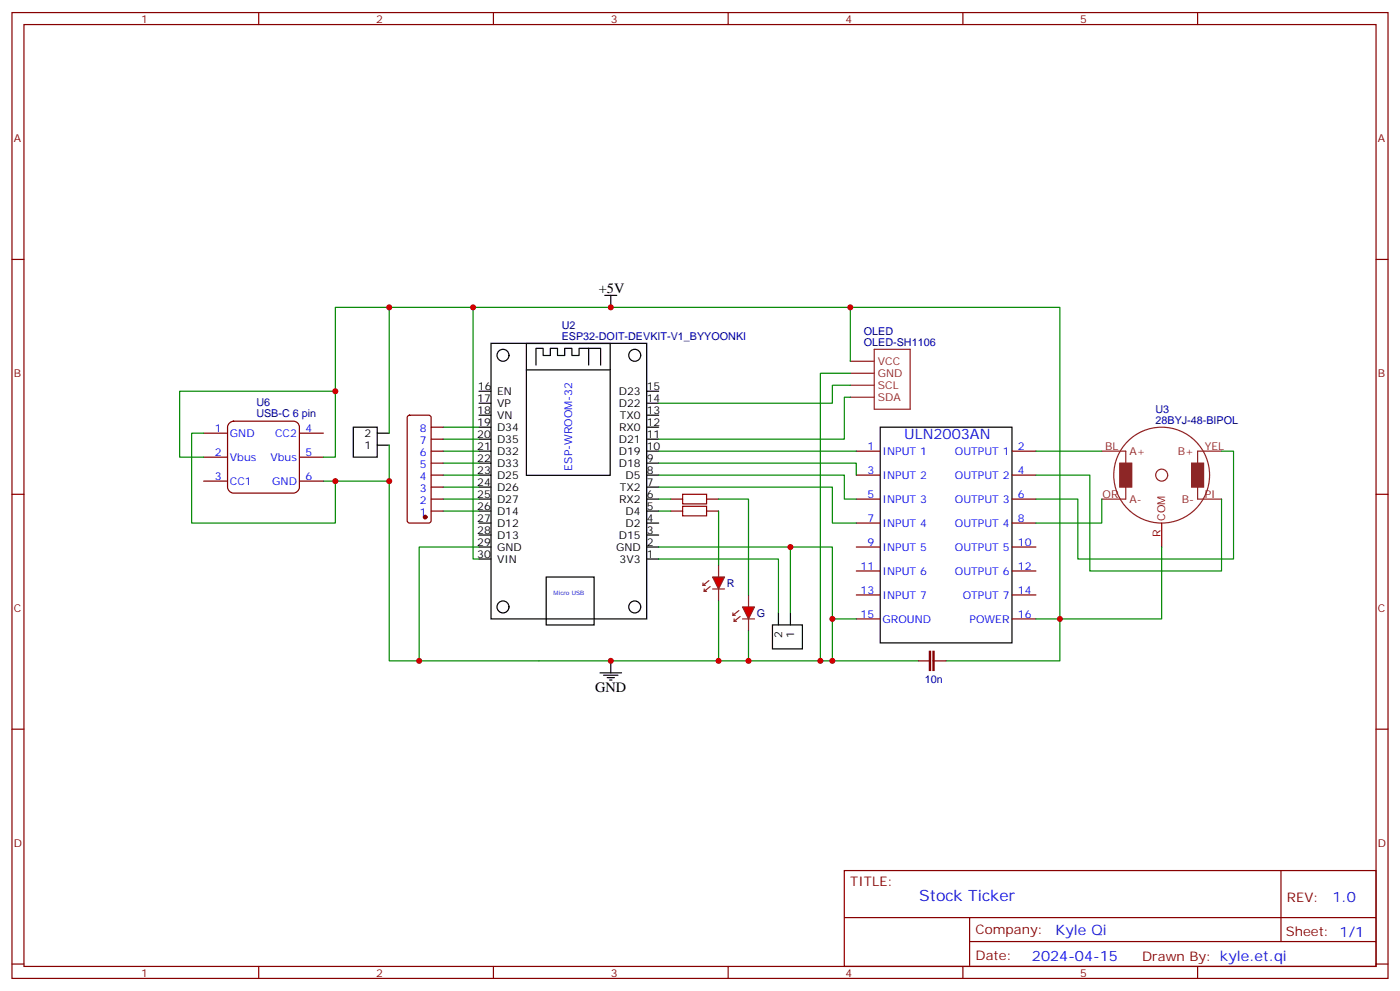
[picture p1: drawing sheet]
<svg xmlns="http://www.w3.org/2000/svg" width="412mm" height="292mm" viewBox="0 0 412 292" stroke-linecap="round" stroke-linejoin="round" font-family="sans-serif">
<g fill="none" stroke="#870000" stroke-width=".35">
<path d="M3.5 3.7h405.4v284.3h-405.4zM7.1 7.2h398.2v277.3h-398.2zM76.2 3.7v3.5M145.3 3.7v3.5M214.5 3.7v3.5M283.6 3.7v3.5M352.8 3.7v3.5M3.5 76.4h3.6M405.3 76.4h3.6M252.2 132.8h7.1M252.2 139.9h7.1M298.1 132.8h7.1"/>
<path d="M298.1 139.9h7.1M3.5 145.5h3.6M252.2 146.9h7.1M252.2 154h7.1M298.1 146.9h7.1M298.1 154h7.1M342.2 154v7M405.3 145.5h3.6M252.2 161h7.1M252.2 168.1h7.1M252.2 175.2h7.1M298.1 161h7.1"/>
<path d="M298.1 168.1h7.1M298.1 175.2h7.1M252.2 182.2h7.1M298.1 182.2h7.1M3.5 214.7h3.6M405.3 214.7h3.6M248.7 256.3h156.6v28.2h-156.6zM377.3 256.3v20.9M248.7 270.1h156.5M285.6 277.2h119.6M285.6 270.1v14.2M3.5 283.8h3.6"/>
<path d="M76.2 284.5v3.5M145.3 284.5v3.5M214.5 284.5v3.5M283.6 284.5v3.5M352.8 284.5v3.5M405.3 283.8h3.6"/>
</g>
<g fill="none" stroke="#000" stroke-width=".35">
<path d="M141.1 115.2h3.5M141.1 118.7h3.5M144.6 101.1h45.9v81.1h-45.9zM155.1 101.1h24.7v38.8h-24.7zM155.1 108.9h24.7M157.9 107.5v-5h2.1v2.2h2.1v-2.2h2.1v2.2h2.1v-2.2h2.2v2.2h2.1v-2.2h6.3v5M173.4 102.5v5M190.5 115.2h3.5M190.5 118.7h3.5M141.1 122.2h3.5M141.1 125.8h3.5M141.1 129.3h3.5"/>
<path d="M141.1 132.8h3.5M141.1 136.3h3.5M141.1 139.9h3.5M190.5 122.2h3.5M190.5 125.8h3.5M190.5 129.3h3.5M190.5 132.8h3.5M190.5 136.3h3.5M190.5 139.9h3.5M259.3 125.8h38.8v63.5h-38.8zM141.1 143.4h3.5M141.1 146.9h3.5"/>
<path d="M141.1 150.5h3.5M141.1 154h3.5M141.1 157.5h3.5M190.5 143.4h3.5M190.5 146.9h3.5M190.5 150.5h3.5M190.5 154h3.5M190.5 157.5h3.5M141.1 161h3.5M141.1 164.6h3.5M160.9 169.9h14.1v14.1h-14.1zM190.5 161h3.5"/>
<path d="M190.5 164.6h3.5"/>
<circle cx="148.2" cy="104.6" r="1.76"/>
<circle cx="187" cy="104.6" r="1.76"/>
<circle cx="148.2" cy="178.7" r="1.76"/>
<circle cx="187" cy="178.7" r="1.76"/>
</g>
<g fill="none" stroke="#8c2424" stroke-width=".35">
<path d="M250.5 109.9h7M250.5 106.4h7M250.5 113.4h7M250.5 116.9h7M257.5 102.8h10.6v17.7h-10.6zM324.6 132.8h7v14.1h-7M359.8 132.8h-7v14.1h7M207.1 172.3h.7M207.1 171.6v.7M207.4 174.1h.7M207.4 173.4v.7M208.8 170.9l-1.7 1.4"/>
<path d="M209.2 172.7l-1.8 1.4M209.9 173.4h3.5M211.7 166.3v3.6M211.7 173.4v3.5"/>
<circle cx="342.2" cy="139.9" r="14.1"/>
<circle cx="342.2" cy="139.9" r="1.76"/>
</g>
<path d="M123.5 90.5h127v15.9M250.5 90.5h61.7v104.1h-33.5M250.5 116.9h-1.8v12.4h-54.7M250.5 113.4h-5.3v5.3h-51.2M250.5 109.9h-8.8v84.7h-83M194 139.9h54.7v7h3.5M194 136.3h58.2v3.6M194 132.8h58.2M194 143.4h51.2v10.6h7M194 161h51.2v33.6M342.2 161v21.2h-30M241.7 194.6h28.9" fill="none" stroke="#008700" stroke-width=".35"/>
<g fill="#8c2424" stroke="#8c2424" stroke-width=".35">
<path d="M329.8 136.3h3.6v7.1h-3.6z"/>
<path d="M351 136.3h3.5v7.1h-3.5z"/>
</g>
<path d="M209.9 169.9h3.5l-1.7 3.5z" fill="#f00" stroke="#8c2424" stroke-width=".35"/>
<path d="M217.7 179.7l-1.8 1.5M220.5 175.2v3.5M215.9 181.2h.7M215.9 180.4v.8M216.3 182.9h.7M216.3 182.2v.7M218 181.5l-1.7 1.4M218.7 182.2h3.5M220.5 182.2v3.5" fill="none" stroke="#8c2424" stroke-width=".35"/>
<path d="M218.7 178.7h3.5l-1.7 3.5z" fill="#f00" stroke="#8c2424" stroke-width=".35"/>
<path d="M201.1 149h7v2.9h-7zM201.1 145.5h7v2.8h-7z" fill="none" stroke="#a10000" stroke-width=".35"/>
<g fill="none" stroke="#870000" stroke-width=".35">
<path d="M60 127.5h7M60 134.6h7M67.6 124.5l1.2-.5h17.6a1.76 1.76 0 0 1 1.8 1.8v17.6a1.89 1.89 0 0 1-1.8 1.8h-17.6a1.89 1.89 0 0 1-1.8-1.8v-17.6zM88.2 127.5h7M88.2 134.6h7M120.2 122.4l.4-.2h5.7l.5 .2 .2 .5v30.4l-.2 .5-.5 .2h-5.7l-.4-.2-.3-.5v-30.4zM127 139.9h3.5M127 136.3h3.5M127 132.8h3.5M127 129.3h3.5M127 125.8h3.5M60 141.6h7"/>
<path d="M88.2 141.6h7M127 150.5h3.5M127 146.9h3.5M127 143.4h3.5M197.6 150.5h3.5M197.6 146.9h3.5M208.1 150.5h3.6M208.1 146.9h3.6M270.6 194.6h3.5M273.8 191.7h.3v5.7h-.3zM274.8 191.7h.4v5.7h-.4zM274.8 194.6h3.9"/>
</g>
<g fill="none" stroke="#000" stroke-width=".35">
<path d="M178.2 87h3.5M179.9 87v3.5M104.1 125.8h7v8.8h-7zM111.1 131.1h3.6M111.1 127.5h3.6M176.7 198.1h6.4M177.8 198.8h4.2M178.9 199.5h2.1M179.9 194.6v3.5M227.5 184h8.9v7h-8.9zM229.3 180.4v3.6M232.8 180.4v3.6"/>
<path d="M179.6 200.2h.7"/>
</g>
<g fill="none" stroke="#008700" stroke-width=".35">
<path d="M114.7 90.5h8.8M139.3 90.5v74.1h1.8M98.8 115.2v-24.7h15.9v37M60 127.5h-3.6v26.5h42.4v-12.4M60 134.6h-7.1v-19.4h45.9v19.4h-3.6M114.7 131.1v10.5M130.5 139.9h10.6M130.5 136.3h10.6M130.5 132.8h10.6M130.5 129.3h10.6M130.5 125.8h10.6M305.2 139.9h15.8v28.2h38.8v-21.2"/>
<path d="M305.2 132.8h19.4M359.8 132.8h3.6v31.8h-45.9v-17.7h-12.3M95.2 141.6h19.5v53h44M130.5 150.5h10.6M130.5 146.9h10.6M130.5 143.4h10.6M194 150.5h3.6M194 146.9h3.6M211.7 146.9h8.8v28.3M211.7 150.5v15.8M324.6 146.9v7.1h-19.4M141.1 161h-17.6v33.6"/>
<path d="M194 164.6h35.3v15.8M211.7 176.9v17.7M232.8 161v19.4M220.5 185.7v8.9M245.2 182.2h7M305.2 182.2h7"/>
</g>
<circle cx="125.2" cy="152.2" r=".53" fill="#870000" stroke="#870000" stroke-width=".35"/>
<g fill="#c00">
<circle cx="123.5" cy="194.6" r=".88"/>
<circle cx="241.7" cy="194.6" r=".88"/>
<circle cx="245.2" cy="194.6" r=".88"/>
<circle cx="245.2" cy="182.2" r=".88"/>
<circle cx="211.7" cy="194.6" r=".88"/>
<circle cx="220.5" cy="194.6" r=".88"/>
<circle cx="250.5" cy="90.5" r=".88"/>
<circle cx="312.2" cy="182.2" r=".88"/>
<circle cx="114.7" cy="141.6" r=".88"/>
<circle cx="98.8" cy="141.6" r=".88"/>
<circle cx="179.9" cy="90.5" r=".88"/>
<circle cx="179.9" cy="194.6" r=".88"/>
<circle cx="98.8" cy="115.2" r=".88"/>
<circle cx="114.7" cy="90.5" r=".88"/>
<circle cx="139.3" cy="90.5" r=".88"/>
<circle cx="232.8" cy="161" r=".88"/>
</g>
<text font-size="4.6" fill="#00f" x="270.8" y="265.3">Stock Ticker</text>
<g font-size="4.2">
<text x="176.4" y="86.3">+5V</text>
<text x="175.3" y="203.7">GND</text>
</g>
<g font-size="4.2" fill="#00f">
<text x="266.3" y="129.3">ULN2003AN</text>
<text x="392.5" y="265.6">1.0</text>
<text x="310.9" y="275.1">Kyle Qi</text>
<text x="304" y="282.9">2024-04-15</text>
</g>
<g font-size="3.9" fill="#800">
<text x="250.5" y="260.9">TITLE:</text>
<text x="379.1" y="265.6">REV:</text>
<text x="287.4" y="275.1">Company:</text>
<text x="378.7" y="275.7">Sheet: 1/1</text>
<text x="287.4" y="282.8">Date:</text>
<text x="336.4" y="282.8">Drawn By: kyle.et.qi</text>
</g>
<g font-size="3.2" fill="#800">
<text x="41.6" y="6.7">1</text>
<text x="110.8" y="6.7">2</text>
<text x="179.9" y="6.7">3</text>
<text x="249.1" y="6.7">4</text>
<text x="318.2" y="6.7">5</text>
<text x="4.1" y="41.8">A</text>
<text x="405.9" y="41.8">A</text>
<text x="4.1" y="110.9">B</text>
<text x="405.9" y="110.9">B</text>
<text x="343.3" y="153.3" transform="rotate(-90 343.3 153.3)">COM</text>
<text x="341.8" y="158" transform="rotate(-90 341.8 158)">R</text>
<text x="4.1" y="180.1">C</text>
<text x="405.9" y="180.1">C</text>
<text x="4.1" y="249.2">D</text>
<text x="405.9" y="249.2">D</text>
<text x="41.6" y="287.5">1</text>
<text x="110.8" y="287.5">2</text>
<text x="179.9" y="287.5">3</text>
<text x="249.1" y="287.5">4</text>
<text x="318.2" y="287.5">5</text>
</g>
<g font-size="3.2" fill="#000080">
<text x="165.5" y="100">ESP32-DOIT-DEVKIT-V1_BYYOONKI</text>
<text x="165.5" y="96.9">U2</text>
<text x="254.5" y="101.8">OLED-SH1106</text>
<text x="254.5" y="98.6">OLED</text>
<text x="75.5" y="119.6">U6</text>
<text x="75.5" y="122.8">USB-C 6 pin</text>
<text x="340.4" y="124.7">28BYJ-48-BIPOL</text>
<text x="340.4" y="121.5">U3</text>
<text x="214.1" y="172.8">R</text>
<text x="223" y="181.6">G</text>
<text x="272.4" y="201">10n</text>
</g>
<g font-size="3.2" fill="#8d2323">
<text x="258.6" y="107.4">VCC</text>
<text x="258.6" y="110.9">GND</text>
<text x="258.6" y="114.5">SCL</text>
<text x="258.6" y="118">SDA</text>
<text x="325.6" y="132.5">BL</text>
<text x="332.7" y="133.9">A+</text>
<text x="346.9" y="133.9">B+</text>
<text x="354.9" y="132.5">YEL</text>
<text x="324.8" y="146.6">OR</text>
<text x="332.7" y="148">A-</text>
<text x="348.1" y="148">B-</text>
<text x="354.9" y="146.6">PI</text>
</g>
<g font-size="3.2">
<text x="140.6" y="118.4">17</text>
<text x="140.8" y="114.8">16</text>
<text x="146.4" y="116.2">EN</text>
<text x="146.4" y="119.8">VP</text>
<text x="182.3" y="119.8">D22</text>
<text x="182.3" y="116.2">D23</text>
<text x="190.5" y="118.4">14</text>
<text x="190.5" y="114.8">15</text>
<text x="140.6" y="121.9">18</text>
<text x="140.6" y="125.4">19</text>
<text x="146.4" y="123.3">VN</text>
<text x="182.6" y="123.3">TX0</text>
<text x="190.5" y="125.4">12</text>
<text x="190.5" y="121.9">13</text>
<text x="107.3" y="128.6">2</text>
<text x="140.6" y="128.9">20</text>
<text x="146.4" y="126.8">D34</text>
<text x="146.4" y="130.4">D35</text>
<text x="182.3" y="130.4">D21</text>
<text x="182.3" y="126.8">RX0</text>
<text x="190.5" y="128.9">11</text>
<text x="107.3" y="132.1">1</text>
<text x="140.6" y="132.5">21</text>
<text x="140.6" y="136">22</text>
<text x="146.4" y="133.9">D32</text>
<text x="146.4" y="137.4">D33</text>
<text x="182.3" y="137.4">D18</text>
<text x="182.3" y="133.9">D19</text>
<text x="190.5" y="136">9</text>
<text x="190.5" y="132.5">10</text>
<text x="140.6" y="139.5">23</text>
<text x="140.6" y="143.1">24</text>
<text x="146.4" y="140.9">D25</text>
<text x="184.3" y="140.9">D5</text>
<text x="190.5" y="143.1">7</text>
<text x="190.5" y="139.5">8</text>
<text x="140.6" y="146.6">25</text>
<text x="146.4" y="144.5">D26</text>
<text x="146.4" y="148">D27</text>
<text x="182.3" y="148">RX2</text>
<text x="182.6" y="144.5">TX2</text>
<text x="190.5" y="146.6">6</text>
<text x="140.6" y="150.1">26</text>
<text x="140.6" y="153.6">27</text>
<text x="146.4" y="151.5">D14</text>
<text x="146.4" y="155">D12</text>
<text x="184.3" y="155">D2</text>
<text x="184.3" y="151.5">D4</text>
<text x="190.5" y="153.6">4</text>
<text x="190.5" y="150.1">5</text>
<text x="140.6" y="157.2">28</text>
<text x="140.6" y="160.7">29</text>
<text x="146.4" y="158.6">D13</text>
<text x="182.3" y="158.6">D15</text>
<text x="190.5" y="160.7">2</text>
<text x="190.5" y="157.2">3</text>
<text x="140.6" y="164.2">30</text>
<text x="146.4" y="162.1">GND</text>
<text x="146.4" y="165.6">VIN</text>
<text x="181.5" y="162.1">GND</text>
<text x="182.5" y="165.6">3V3</text>
<text x="190.5" y="164.2">1</text>
<text x="230.4" y="187.8" transform="rotate(-90 230.4 187.8)">2</text>
<text x="233.9" y="187.8" transform="rotate(-90 233.9 187.8)">1</text>
</g>
<g font-size="3.2" fill="#00f">
<text x="63.2" y="127.2">1</text>
<text x="67.7" y="128.6">GND</text>
<text x="81" y="128.6">CC2</text>
<text x="90" y="127.2">4</text>
<text x="123.7" y="130.7">7</text>
<text x="123.7" y="127.2">8</text>
<text x="63.2" y="134.2">2</text>
<text x="67.7" y="135.6">Vbus</text>
<text x="79.7" y="135.6">Vbus</text>
<text x="90" y="134.2">5</text>
<text x="123.7" y="137.8">5</text>
<text x="123.7" y="134.2">6</text>
<text x="255.5" y="132.5">1</text>
<text x="260" y="133.9">INPUT 1</text>
<text x="281.3" y="133.9">OUTPUT 1</text>
<text x="299.9" y="132.5">2</text>
<text x="63.2" y="141.3">3</text>
<text x="67.7" y="142.7">CC1</text>
<text x="80.2" y="142.7">GND</text>
<text x="90" y="141.3">6</text>
<text x="123.7" y="141.3">4</text>
<text x="168.5" y="138.5" transform="rotate(-90 168.5 138.5)">ESP-WROOM-32</text>
<text x="255.5" y="139.5">3</text>
<text x="260" y="140.9">INPUT 2</text>
<text x="281.3" y="140.9">OUTPUT 2</text>
<text x="299.9" y="139.5">4</text>
<text x="123.7" y="148.3">2</text>
<text x="123.7" y="144.8">3</text>
<text x="255.5" y="146.6">5</text>
<text x="260" y="148">INPUT 3</text>
<text x="281.3" y="148">OUTPUT 3</text>
<text x="299.9" y="146.6">6</text>
<text x="123.7" y="151.9">1</text>
<text x="255.5" y="153.6">7</text>
<text x="260" y="155">INPUT 4</text>
<text x="281.3" y="155">OUTPUT 4</text>
<text x="299.9" y="153.6">8</text>
<text x="255.5" y="160.7">9</text>
<text x="299.9" y="160.7">10</text>
<text x="253.5" y="167.7">11</text>
<text x="260" y="162.1">INPUT 5</text>
<text x="281.3" y="162.1">OUTPUT 5</text>
<text x="299.9" y="167.7">12</text>
<text x="260" y="169.2">INPUT 6</text>
<text x="281.3" y="169.2">OUTPUT 6</text>
<text x="253.5" y="174.8">13</text>
<text x="260" y="176.2">INPUT 7</text>
<text x="283.6" y="176.2">OTPUT 7</text>
<text x="299.9" y="174.8">14</text>
<text x="253.5" y="181.9">15</text>
<text x="260" y="183.3">GROUND</text>
<text x="285.6" y="183.3">POWER</text>
<text x="299.9" y="181.9">16</text>
</g>
<text font-size="1.8" fill="#00f" x="163.1" y="175.2">Micro USB</text>
</svg>
